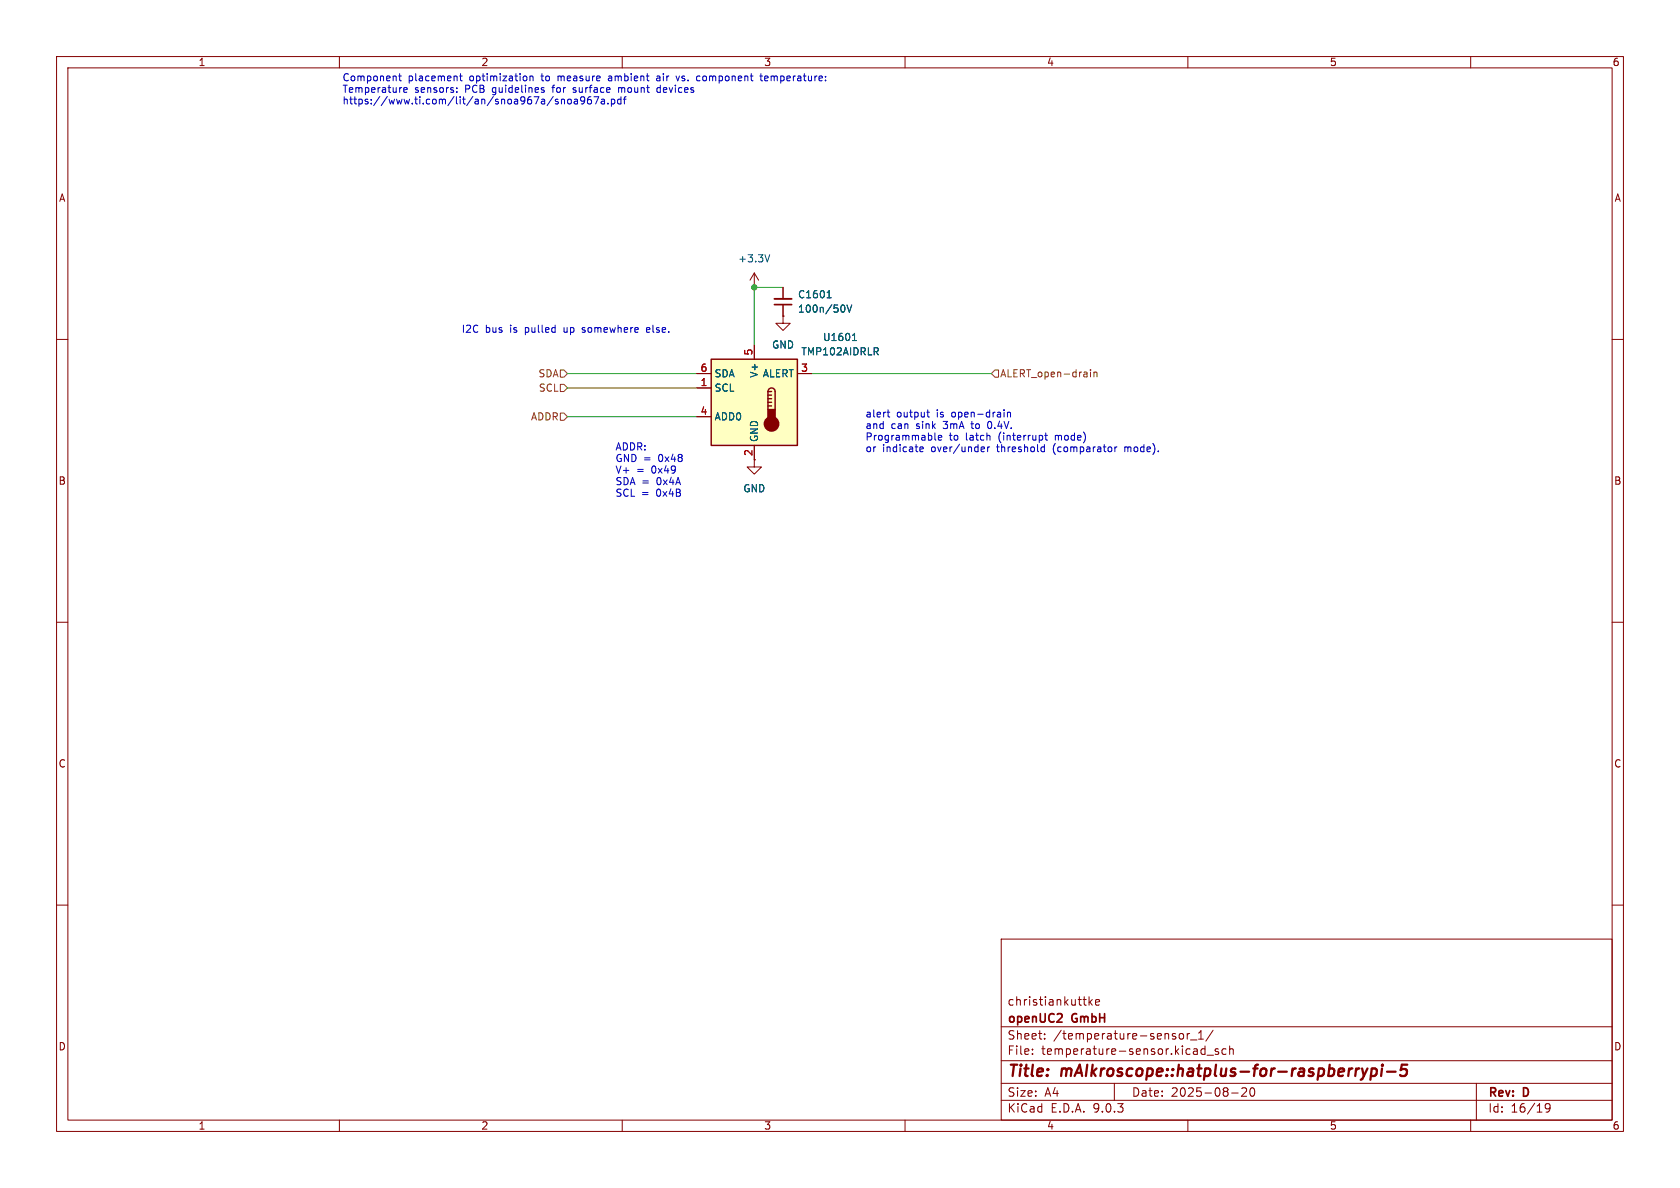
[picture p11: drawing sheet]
<svg xmlns="http://www.w3.org/2000/svg" width="297mm" height="210mm" viewBox="0 0 297 210" stroke-linecap="round" stroke-linejoin="round" font-family="sans-serif">
<g fill="none" stroke="#840000" stroke-width=".18">
<path d="M10 10h277v190h-277zM12 12h273v186h-273zM60 10v2M110 10v2M160 10v2M210 10v2M260 10v2M10 60h2M285 60h2M10 110h2M285 110h2M10 160h2"/>
<path d="M177 166h108v32h-108zM191.5 176.7h.5M191.9 177.7h.1M192.5 176.2v1.5M192.7 177.1l.4 .6M193.1 176.7l-.6 .6M193.7 177.2l.7-.1-.1-.3-.4-.1-.2 .2v.7h.6M285 160h2M60 198v2M110 198v2M160 198v2M177 194.5h108"/>
<path d="M177 191.5h108M177 187.5h108M177 181.5h108M182.5 186.3v.1M182.5 185.5v.1M184.7 183.6v.1M184.7 182.8v.1M197 191.5v3M208.6 182.8l.4-.1 .2 .3v.4l-.1 .2h-.5M209.9 182.7v1M210 198v2M210.3 182.7l-.3 .1-.1 .2"/>
<path d="M210.5 183.8h1.1M211.9 183.7h.8M211.9 182.6l.4-.4v1.5M212.6 185.4l.4 .1M213 184.9v1.5M213 186.3l-.4 .1M213.4 186.5h1.1M214.5 182.1l-1.3 2M215.4 185.5l-.4-.1-.2 .2 .1 .2 .5 .2v.3h-.6M216.7 185.5l-.4-.1-.3 .3v.4l.2 .2h.5M217.4 185.5l.2-.1 .4 .1v.9M217.4 184.9v1.5"/>
<path d="M217.7 193.2h1.2M220.3 192.4v.5l-.8 .9h.9M221.1 192.4a.81 .81 0 0 0 .4 1.4l.2-.1 .1-.5-.1-.8M260 198v2M261 191.5v6.5M274 195.7l-.3 .3h-.2l-.3-.3 .1-.5 .4-.1 .3 .1a.99 .99 0 0 1-.4 1.4h-.3"/>
</g>
<path d="M241.8 188.9l-.7 1.3M242.5 189l.2-.1 .6 .1 .1 .3-.1 .5a.66 .66 0 0 1-.9 .3M242.5 188.9l-.2 2M244.3 188.9l-.1 1.3M244.4 188.2l-.1 .1 .1 .1M244.4 188.2l.1 .1-.1 .1M244.4 188.2v.2M245.2 189.4h1.5M248.8 188.2h-1l-.2 1 .3-.2 .7 .1 .1 .3-.1 .6-.3 .2h-.5l-.3-.2" fill="none" stroke="#840000" stroke-width=".4"/>
<path d="M125.7 63.5h15.3v15.2h-15.3z" fill="#ffffc2"/>
<path d="M125.7 63.5h15.3v15.2h-15.3zM135.8 69.2a.64 .64 0 0 1 .6-.6 .64 .64 0 0 1 .6 .6v3.2M135.8 69.2v3.2M135.8 69.2h.6M135.8 69.9h.6M135.8 70.5h.6M135.8 71.1h.6M135.8 71.8h.6" fill="none" stroke="#840000" stroke-width=".25"/>
<g fill="#840000" stroke="#840000" stroke-width=".25">
<path d="M135.8 72.4h1.2v1.9h-1.2z"/>
<circle cx="136.4" cy="74.9" r="1.27"/>
</g>
<g fill="none" stroke="#840000" stroke-width=".18">
<path d="M133.3 50.8h.1M133.3 48.3v2.5M133.3 48.3l-.7 1.2M133.3 48.3l.8 1.2M138.4 55.9v1.3h1.3l-1.3 1.2-1.2-1.2h1.2M138.4 55.9h.1M138.4 50.8v2M138.4 53.8v2.1M123.2 66h2.5M123.2 68.6h2.5M123.2 73.7h2.5M133.3 78.7v3.9h1.3l-1.3 1.2-1.2-1.2h1.2"/>
<path d="M133.3 61v2.5M141 66h2.5"/>
</g>
<path d="M136.1 45l-.5 1.3M146.2 52.6h.7M146.3 51.7l.3-.3v1.2M149.1 53.9a.79 .79 0 0 1 0 1.3M149.7 53.9l.5 1.3 .4-1.3M150.8 59.2l.3-.3v1.3M150.7 60.2h.7" fill="none" stroke="#006464" stroke-width=".18"/>
<path d="M136.9 53.8h3.1" fill="none" stroke="#840000" stroke-width=".3"/>
<path d="M136.9 52.8h3.1" fill="none" stroke="#840000" stroke-width=".33"/>
<path d="M99.1 67.9h.6l.6 .7-.6 .6h-.6zM99.1 65.4h.6l.6 .6-.6 .7h-.6zM99.1 73h.6l.6 .7-.6 .6h-.6zM175.3 66l.6-.6h.6v1.3h-.6zM192.8 65.3v.2M192.8 65.8v.8M193.4 65.8v.8M193.4 65.9l.2-.1h.3v.8" fill="none" stroke="#725600" stroke-width=".18"/>
<path d="M138.4 50.8h-5.1v10.2M100.3 66h22.9M100.3 73.7h22.9M100.3 68.6h22.9M143.5 66h31.8" fill="none" stroke="#009600" stroke-width=".18"/>
<g fill="none" stroke="#0000c2" stroke-width=".18">
<path d="M70.5 13.4h.5M70.7 13v1.1l.3 .2M71.8 15.5h-.4v.7l.2 .1h.3M71.9 15.5l.1 .3-.6 .1M80.8 16.2v.1M80.8 15.5v.2M81.2 13.4h.5M81.4 13v1.1l.3 .2M93 13.5l.1 .2-.1 .5M93.7 13.6l.2-.2 .3 .1v.8M93.7 13.4v.9M95.7 15.8l.5 .3v.2h-.4"/>
<path d="M95.7 15.5h.5M99.3 17.5v.9M99.3 17.7l.1-.2 .3 .1 .1 .8M100.5 17.6l.3-.1 .2 .3v.3l-.2 .3-.3-.1-.2-.2zM101.3 16.3h.1M101.5 15.5l-.2 .2 .2 .2M101.6 17.6h.4l.1 .8M102.1 17.8l-.4 .1-.2 .2 .2 .3 .4-.1M102.7 17.2l-.1 .5 .2 .1 .3 .1 .3-.2M103.3 17.2a.84 .84 0 0 1-.3 1.2h-.2M104 17.2a.99 .99 0 0 0 0 1.1h.5l.1-.5-.3-.2h-.2l-.2 .2M105.8 17.1l-.5 1.3"/>
<path d="M106.3 17.6h.5l.1 .8M106.9 17.8l-.4 .1-.2 .2 .2 .3 .4-.1M107.5 18.3v.1M107.7 13.4l-.1 .1M107.7 13.8l-.2 .2 .2 .3M108.1 17.6l.3-.1 .3 .3-.1 .5h-.5M108.1 17.5v1.3M109.4 15.5v.8M109.7 15.5l-.3 .1M109.8 17.6l-.4-.1-.2 .3 .1 .5h.5M109.8 17.1v1.3M110.2 17.5h.5"/>
<path d="M110.4 17.2v1.2M116.5 13.4l-.4 .1M116.6 13.8h-.4l-.1 .2v.2l.5 .1M116.7 15.5h-.3l-.3 .2 .2 .6h.4M119.5 13.4l.3 .9 .3-.9M123.3 13.5h.4M123.3 14.2h.4M134.3 13.4h.5M134.5 13v1.1l.3 .2M135.4 13.4l-.2 .2v.5l.2 .2M135.8 13.7l-.6 .2M102.9 58.7h.1"/>
<path d="M103.1 57.9l-.2 .2 .2 .2M114.7 57.9h-.2l-.2 .2v.6h.4M114.9 58.2l-.6 .1M156.8 72.9h.5M157 72.4v1.1l.3 .2M162.6 79.7l.2 .2 .4-.1M162.7 79.1l-.1 .1M163.2 79.1v.2l-.6 .1M163.8 72.9h.5M164 72.4v1.1l.3 .2M165.3 76.5v1.1l.2 .2M165.9 77.4l.6-.1-.1-.3h-.3l-.2 .1v.6h.5"/>
<path d="M173.6 79l.4 .1 .1 .2-.7 .1M174 79.8l-.4 .1M174.6 75l.2 .7M174.6 79v.9M175 79l-.4 .2M177.5 72.4v.2M177.5 72.9v.8M178.1 73l.2-.1h.3v.8M178.1 72.9v.8M184.3 79l.3 .1M184.6 79.8l-.3 .1M184.6 78.6v1.3"/>
<path d="M184.7 77h.5M184.9 76.5v1.1l.3 .2M197.1 79v.9M197.5 79l-.4 .2M198.8 79v.9M199 79l-.2 .1"/>
</g>
<circle cx="133.3" cy="50.8" r=".46" fill="#009600" stroke="#009600" stroke-width=".18"/>
<g font-size="2.8" fill="#840000">
<text x="178" y="190.9">Title:</text>
<text x="187.7" y="190.9">mAIkroscope::hatplus-for-raspberrypi-5</text>
</g>
<g font-size="2.1" fill="#840000">
<text x="178" y="178">christiankuttke</text>
<text x="178" y="184">Sheet:</text>
<text x="178" y="181.2">openUC2</text>
<text x="186.2" y="184">/temperature-sensor_1/</text>
<text x="189.6" y="181.2">GmbH</text>
<text x="178" y="186.7">File:</text>
<text x="184.1" y="186.7">temperature-sensor.kicad_sch</text>
<text x="178" y="196.9">KiCad</text>
<text x="178" y="194.1">Size:</text>
<text x="184.7" y="194.1">A4</text>
<text x="185.7" y="196.9">E.D.A.</text>
<text x="193.3" y="196.9">9.0.3</text>
<text x="200" y="194.1">Date:</text>
<text x="207" y="194.1">2025-08-20</text>
<text x="263" y="194.3">Rev:</text>
<text x="263" y="196.9">Id:</text>
<text x="267.1" y="196.9">16/19</text>
<text x="269.4" y="194.3">D</text>
</g>
<g font-size="1.8" fill="#840000">
<text x="35" y="11.9">1</text>
<text x="85" y="11.9">2</text>
<text x="135" y="11.9">3</text>
<text x="185" y="11.9">4</text>
<text x="235" y="11.9">5</text>
<text x="285" y="11.9">6</text>
<text x="10.3" y="35.9">A</text>
<text x="285.3" y="35.9">A</text>
<text x="133.1" y="80.7" transform="rotate(-90 133.1 80.7)">2</text>
<text x="10.3" y="85.9">B</text>
<text x="285.3" y="85.9">B</text>
<text x="10.3" y="135.9">C</text>
<text x="285.3" y="135.9">C</text>
<text x="10.3" y="185.9">D</text>
<text x="285.3" y="185.9">D</text>
<text x="35" y="199.9">1</text>
<text x="85" y="199.9">2</text>
<text x="135" y="199.9">3</text>
<text x="185" y="199.9">4</text>
<text x="235" y="199.9">5</text>
<text x="285" y="199.9">6</text>
</g>
<g font-size="1.8" fill="#0000c2">
<text x="60.5" y="14.6">Component</text>
<text x="60.5" y="16.6">Temperature</text>
<text x="72.1" y="14.6">placement</text>
<text x="73.3" y="16.6">sensors:</text>
<text x="82.3" y="16.6">PCB</text>
<text x="83.1" y="14.6">optimization</text>
<text x="87.3" y="16.6">guidelines</text>
<text x="96" y="14.6">to</text>
<text x="98.2" y="16.6">for</text>
<text x="99.1" y="14.6">measure</text>
<text x="102" y="16.6">surface</text>
<text x="108.2" y="14.6">ambient</text>
<text x="110.2" y="16.6">mount</text>
<text x="116.9" y="14.6">air</text>
<text x="117.2" y="16.6">devices</text>
<text x="120.7" y="14.6">vs.</text>
<text x="124.4" y="14.6">component</text>
<text x="135.9" y="14.6">temperature:</text>
<text x="60.5" y="18.7">https://www.ti.com/lit/an/snoa967a/snoa967a.pdf</text>
<text x="81.5" y="59">I2C</text>
<text x="85.8" y="59">bus</text>
<text x="90.3" y="59">is</text>
<text x="93.1" y="59">pulled</text>
<text x="100.1" y="59">up</text>
<text x="103.6" y="59">somewhere</text>
<text x="115.2" y="59">else.</text>
<text x="152.9" y="74">alert</text>
<text x="152.9" y="76">and</text>
<text x="157.5" y="76">can</text>
<text x="158.5" y="74">output</text>
<text x="162.1" y="76">sink</text>
<text x="165.7" y="74">is</text>
<text x="167.1" y="76">3mA</text>
<text x="168.5" y="74">open-drain</text>
<text x="172.2" y="76">to</text>
<text x="175.3" y="76">0.4V.</text>
<text x="108.7" y="79.8">ADDR:</text>
<text x="108.7" y="81.9">GND =</text>
<text x="108.7" y="83.9">V+</text>
<text x="112.5" y="83.9">=</text>
<text x="115.3" y="83.9">0x49</text>
<text x="116.5" y="81.9">0x48</text>
<text x="152.9" y="78.1">Programmable</text>
<text x="152.9" y="80.1">or</text>
<text x="156" y="80.1">indicate</text>
<text x="164.7" y="80.1">over/under</text>
<text x="167.8" y="78.1">to</text>
<text x="170.9" y="78.1">latch</text>
<text x="176.6" y="80.1">threshold</text>
<text x="176.8" y="78.1">(interrupt</text>
<text x="186.6" y="80.1">(comparator</text>
<text x="187" y="78.1">mode)</text>
<text x="199.5" y="80.1">mode).</text>
<text x="108.7" y="86">SDA =</text>
<text x="108.7" y="88">SCL =</text>
<text x="116.1" y="88">0x4B</text>
<text x="116.2" y="86">0x4A</text>
</g>
<g font-size="1.8" fill="#006464">
<text x="130.4" y="46.6">+3.3V</text>
<text x="141" y="52.9">C1601</text>
<text x="141" y="55.5">100n/50V</text>
<text x="136.4" y="61.8">GND</text>
<text x="141.6" y="63">TMP102AIDRLR</text>
<text x="145.4" y="60.5">U1601</text>
<text x="126.2" y="66.9">SDA</text>
<text x="126.2" y="69.4">SCL</text>
<text x="134.2" y="66.9" transform="rotate(-90 134.2 66.9)">V+</text>
<text x="134.8" y="66.9">ALERT</text>
<text x="126.2" y="74.5">ADD0</text>
<text x="134.2" y="78.2" transform="rotate(-90 134.2 78.2)">GND</text>
<text x="131.3" y="87.2">GND</text>
</g>
<g font-size="1.8" fill="#a90000">
<text x="123.8" y="65.8">6</text>
<text x="133.1" y="62.9" transform="rotate(-90 133.1 62.9)">5</text>
<text x="141.5" y="65.8">3</text>
<text x="123.8" y="68.3">1</text>
<text x="123.8" y="73.4">4</text>
</g>
<g font-size="1.8" fill="#725600">
<text x="95.1" y="66.9">SDA</text>
<text x="95.2" y="69.4">SCL</text>
<text x="176.7" y="66.9">ALERT_open-drain</text>
<text x="93.8" y="74.5">ADDR</text>
</g>
</svg>
